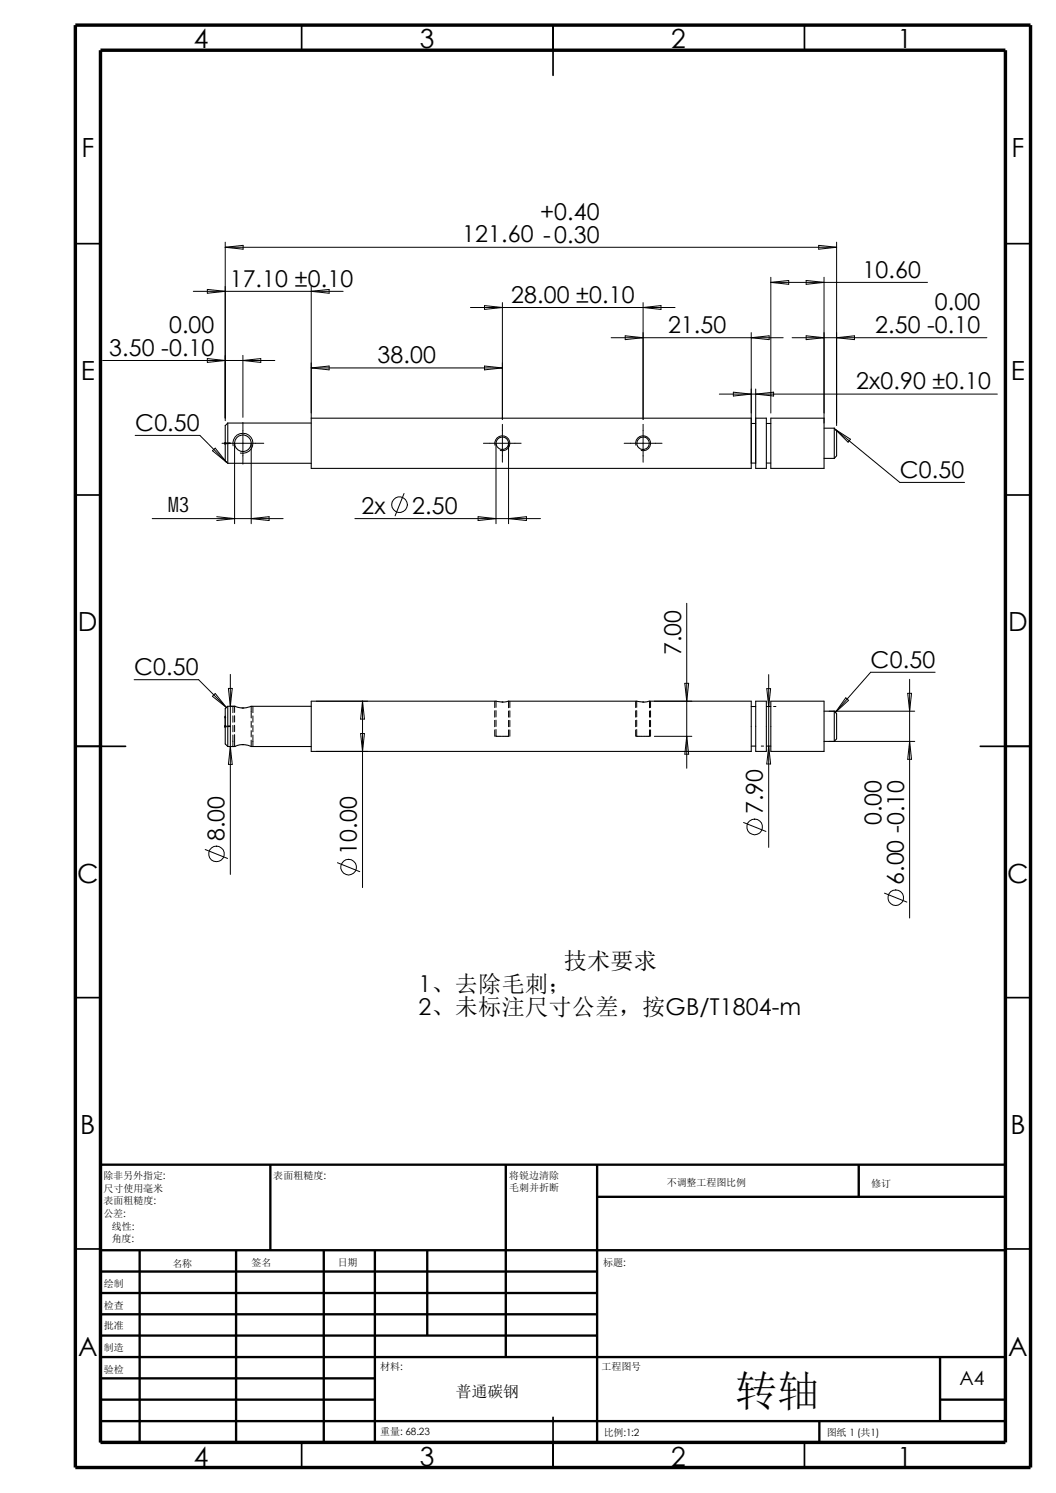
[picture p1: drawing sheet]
<svg xmlns="http://www.w3.org/2000/svg" width="210mm" height="297mm" viewBox="0 0 210 297" stroke-linecap="round" stroke-linejoin="round" font-family="sans-serif">
<g fill="none" stroke="#000" stroke-width=".34">
<path d="M60 5v5M110 5v10M160 5v5M15 48.5h5M199.9 48.5h5M15 98.5h5M199.9 98.5h5M15 148.5h10M194.9 148.5h10M15 198.5h5M199.9 198.5h5M15 248.5h5"/>
<path d="M199.9 248.5h5M60 286.9v5M110 281.9v10M160 286.9v5"/>
</g>
<g fill="none" stroke="#000" stroke-width=".47">
<path d="M53.8 231.7v17M100.6 231.7v38.3M118.7 231.7v55.2M118.7 238.1h81.2M170.8 231.7v6.4M199.9 231.7h-179.9v55.2M20 248.7h179.9M20 257.2h98.7M20 252.9h98.7M27.8 248.7v38.2M46.9 248.7v38.2M64.4 248.7v38.2"/>
<path d="M74.5 248.7v38.2M85 248.7v17M20 265.7h98.7M20 261.5h98.7M20 278.4h54.5M20 274.2h54.5M20 270h179.9M186.9 278.4h13M186.9 270v12.7M20 282.7h179.9M162.9 282.7v4.2"/>
</g>
<path d="M15 5h189.9v286.9h-189.9zM20 10h179.9v276.9h-179.9z" fill="none" stroke="#000" stroke-width=".68" stroke-linecap="butt"/>
<g fill="none" stroke="#000" stroke-width=".21">
<path d="M45.3 84.2v8M45.3 84.2l-.5 .5v7l.5 .5M45.3 92.2h16.6M45.3 84.2h16.6M61.9 83.2h87.5v10h-87.5zM149.4 92.1h.9M149.4 84.2h.9M150.3 83.2h2.1v10h-2.1zM152.4 92.1h.9M152.4 84.2h.9M153.3 83.2h10.6v10h-10.6zM163.9 91.2h2"/>
<path d="M163.9 85.2h2M165.9 85.2l.5 .5v5l-.5 .5M165.9 85.2v6M61.9 139.5h36.8a4.5 4.5 0 0 0 2.4 0h25.6a4.5 4.5 0 0 0 2.4 0h20.3v10h-87.5zM150.3 139.5h2.1v10h-2.1zM153.3 139.5h10.6v10h-10.6zM45.3 140.5v8M45.3 140.5l-.5 .5v7l.5 .5M45.3 140.5h1.4a4.1 4.1 0 0 0 3.2 0h12M45.3 148.5h1.4M46.7 148.5a4.1 4.1 0 0 1 3.2 0M49.9 148.5h12"/>
<path d="M149.4 148.4h.9M149.4 140.5h.9M152.4 148.4h.9M152.4 140.5h.9M163.9 147.5h2M163.9 141.5h2M165.9 141.5l.5 .5v5l-.5 .5M165.9 141.5v6"/>
<circle cx="48.3" cy="88.2" r="1.66"/>
<circle cx="99.9" cy="88.2" r="1.24"/>
<circle cx="127.9" cy="88.2" r="1.24"/>
</g>
<path d="M45.5 88.1l.3 .1-.3 .1zM44.8 142.5l.1 .3h-.2zM45.5 144.4l.3 .1-.3 .1z" fill="#000"/>
<g fill="none" stroke="#000" stroke-width=".2">
<path d="M38.4 58h29.8M41.2 57.6l3.6 .4-3.6 .3zM44.8 48.2v35.5M44.8 49.2l3.5-.4v.8zM44.8 49.2h121.6M61.9 58l3.5-.4v.7zM61.9 57v26.2M153.3 56.2l3.5-.4v.8zM153.3 55.2v27M153.3 56.2h31.1M160.3 55.8l3.6 .4-3.6 .4zM162.8 48.8l3.6 .4-3.6 .4z"/>
<path d="M163.9 55.2v29M166.4 48.2v36.5M20.4 71.7h34.3M41.2 71.3l3.6 .4-3.6 .4zM48.3 70.7v12.3M48.3 71.7l3.6-.4v.8zM61.9 73.2l3.5-.4v.8zM61.9 73.2h38M93.6 61.2h40.6M96.4 60.8l3.5 .4-3.5 .4zM96.4 72.8l3.5 .4-3.5 .4zM99.9 60.2v23.2"/>
<path d="M121.5 67.2h34.2M124.3 66.8l3.6 .4-3.6 .4zM127.9 60.2v23.2M127.9 61.2l3.5-.4v.8zM143 78.4h55.3M145.8 78l3.6 .4-3.6 .4zM149.4 67.2l3.6-.4v.8zM149.4 66.2v26M150.3 77.4v14.8M150.3 78.4l3.5-.4v.8zM157.5 67.2h38.8M160.3 66.8l3.6 .4-3.6 .4z"/>
<path d="M166.4 67.2l3.5-.4v.8zM26.9 86.6h12.9l5.2 5.3M42.2 89.7l.6-.5 2.2 2.7zM44.2 88.2h8.3M44.7 88.1l.3 .2M44.8 88.2h.1M44.8 88.1v.2M44.9 88.1l-.3 .2M45.5 88.1l.3 .1-.3 .1zM46.4 88.7a2.01 2.01 0 0 1 1.7-2.5 2.01 2.01 0 0 1 2.2 2.2 2.01 2.01 0 0 1-2.5 1.7M46.7 88.2v16M48.3 84v8.3"/>
<path d="M50 88.2v16M80.3 98.2l-1.7 4.4M96.1 88.2h7.5M98.4 88.6a1.5 1.5 0 0 1 1.3-1.9 1.5 1.5 0 0 1 1.7 1.6 1.5 1.5 0 0 1-1.9 1.3M98.6 88.2v16M99.9 84.4v7.5M101.1 88.2v16M124.1 88.2h7.6M126.4 88.6a1.49 1.49 0 0 1 1.4-1.9 1.49 1.49 0 0 1 1.6 1.6 1.49 1.49 0 0 1-1.9 1.3M127.9 84.4v7.5M166.1 85.4l3 2-.4 .6zM166.1 85.4l12.8 10.6h12.9"/>
<path d="M30.3 103.2h26M43.1 102.8l3.6 .4-3.6 .3M50 103.2l3.5-.4v.7zM70.6 103.2h36.9M95.1 102.8l3.5 .4-3.5 .3zM101.1 103.2l3.6-.4v.7zM26.7 135.2h12.8l5.5 5.6M42.2 138.5l.6-.5 2.2 2.8zM45.4 136.9h.8l-.4 3.6zM45.8 134.2v39.7M62.9 139.5h10.2M72.1 139.5l.4 3.5h-.8z"/>
<path d="M72.1 139.5v37.1M98.4 139.5v1.3M98.6 139.5v1.2M99.8 139.7h.2M101.1 139.5v1.3M101.4 139.5v1.3M126.4 139.5v1.3M126.6 139.5v1.2M127.8 139.7h.3M129.2 139.5v1.3M129.4 139.5v1.3M130.1 139.5h7.5"/>
<path d="M136.2 135.9h.7l-.3 3.6zM136.6 120v32.8M152.5 137h.7l-.3 3.5zM152.9 134.2v34.4M168.2 138.8l.5 .5-2.6 2.4zM180.5 137.9h.8l-.4 3.6zM180.9 135.1v47.5M186 133.7h-12.9l-7 8M44.7 144.5h1.1M44.7 144.4l.3 .3M44.8 142.5l.1 .3h-.2zM44.8 142.5v2.2"/>
<path d="M44.9 144.4l-.3 .3M45.5 144.4l.3 .1-.3 .1zM45.8 148.5l.4 3.6h-.8zM45.8 140.5h1M45.8 148.5h1M46.3 140.5v1.3M46.3 142.4v1.3M46.3 144.3v1.3M46.3 146.2v2.3M46.7 140.5v1.2M46.7 142.4v1.2M46.7 144.3v1.2"/>
<path d="M46.7 146.1v2.4M48.1 140.8h.4M48.1 148.1h.4M50 140.5v2.3M50 143.5v1.2M50 145.3v1.3M50 147.2v1.3M50.3 140.5v1.3M50.3 142.4v1.3M50.3 144.3v1.3M50.3 146.2v2.3M62.9 149.5h10.2"/>
<path d="M71.7 145.9h.8l-.4 3.6zM98.4 141.4v1.3M98.4 143.3v1.3M98.4 145.2v1.3M98.6 145.1v1.4h2.5v-1.3M98.6 141.4v1.2M98.6 143.3v1.2M101.1 141.4v1.3M101.1 143.3v1.3M101.4 141.4v1.3M101.4 143.3v1.3M101.4 145.2v1.3"/>
<path d="M126.4 141.4v1.3M126.4 143.3v1.3M126.4 145.2v1.3M126.6 145.1v1.4h2.5M126.6 141.4v1.2M126.6 143.3v1.2M129.2 141.4v1.3M129.2 143.3v1.3M129.2 145.2v1.3M129.4 141.4v1.3M129.4 143.3v1.3M129.4 145.2v1.3"/>
<path d="M130.1 146.5h7.5M136.6 146.5l.3 3.5h-.7zM151.4 148.4h.4M152.9 148.4l.3 3.6h-.7zM153.8 140.5h.5M164.9 147.5h17M164.9 141.5h17M180.9 147.5l.4 3.5h-.8zM40.8 169l4.5 1.8M67.1 171.6l4.4 1.8M147.9 163.6l4.4 1.8M175.9 177.7l4.4 1.8"/>
<circle cx="34.3" cy="100.4" r="1.56"/>
<circle cx="79.5" cy="100.4" r="1.56"/>
<circle cx="43.1" cy="169.9" r="1.56"/>
<circle cx="69.3" cy="172.5" r="1.56"/>
<circle cx="150.1" cy="164.5" r="1.56"/>
<circle cx="178.1" cy="178.6" r="1.56"/>
</g>
<g fill="#fff" stroke="#fff" stroke-width=".35">
<path d="M32.4 99.1h4.3v2.5h-4.3z"/>
<path d="M31.2 97.8h5.8v4.8h-5.8z"/>
</g>
<text font-size="8.4" x="146.2" y="279.7">转轴</text>
<g font-size="5.2">
<text x="38.5" y="9.6">4</text>
<text x="83.5" y="9.6">3</text>
<text x="133.5" y="9.6">2</text>
<text x="178.5" y="9.6">1</text>
<text x="16.2" y="31.3">F</text>
<text x="201.2" y="31.3">F</text>
<text x="16" y="75.6">E</text>
<text x="201" y="75.6">E</text>
<text x="15.5" y="125.6">D</text>
<text x="200.5" y="125.6">D</text>
<text x="15.3" y="175.6">C</text>
<text x="200.3" y="175.6">C</text>
<text x="16" y="225.6">B</text>
<text x="201" y="225.6">B</text>
<text x="15.5" y="269.8">A</text>
<text x="200.5" y="269.8">A</text>
<text x="38.5" y="291.5">4</text>
<text x="83.5" y="291.5">3</text>
<text x="133.5" y="291.5">2</text>
<text x="178.5" y="291.5">1</text>
</g>
<g font-size="4.6">
<text x="107.4" y="43.7">+0.40</text>
<text x="91.9" y="48.2">121.60 -0.30</text>
<text x="45.7" y="57">17.10 ±0.10</text>
<text x="171.5" y="55.2">10.60</text>
<text x="101.6" y="60.2">28.00 ±0.10</text>
<text x="185.9" y="61.7">0.00</text>
<text x="21.7" y="70.7">3.50 -0.10</text>
<text x="33.6" y="66.3">0.00</text>
<text x="132.8" y="66.3">21.50</text>
<text x="174" y="66.2">2.50 -0.10</text>
<text x="75.1" y="72.3">38.00</text>
<text x="170.3" y="77.5">2x0.90 ±0.10</text>
<text x="26.9" y="85.7">C0.50</text>
<text x="178.9" y="95">C0.50</text>
<text x="71.9" y="102.2">2x</text>
<text x="82" y="102.2">2.50</text>
<text x="135.5" y="130.3" transform="rotate(-90 135.5 130.3)">7.00</text>
<text x="26.7" y="134.3">C0.50</text>
<text x="173.1" y="132.8">C0.50</text>
<text x="44.7" y="167.4" transform="rotate(-90 44.7 167.4)">8.00</text>
<text x="151.7" y="162" transform="rotate(-90 151.7 162)">7.90</text>
<text x="175.3" y="164.2" transform="rotate(-90 175.3 164.2)">0.00</text>
<text x="71" y="170" transform="rotate(-90 71 170)">10.00</text>
<text x="179.7" y="176.1" transform="rotate(-90 179.7 176.1)">6.00 -0.10</text>
<text x="83.2" y="197.3">1、去除毛刺；</text>
<text x="112.1" y="192.8">技术要求</text>
<text x="83.2" y="201.8">2、未标注尺寸公差，按GB/T1804-m</text>
</g>
<text font-size="4.2" x="33.5" y="101.9">M3</text>
<text font-size="3.9" x="190.8" y="275.5">A4</text>
<text font-size="3.1" x="90.7" y="277.9">普通碳钢</text>
<g font-size="2">
<text x="20.6" y="234.6">除非另外指定:</text>
<text x="20.6" y="237.1">尺寸使用毫米</text>
<text x="20.6" y="239.6">表面粗糙度:</text>
<text x="54.4" y="234.6">表面粗糙度:</text>
<text x="101.3" y="234.5">将锐边清除</text>
<text x="101.3" y="237">毛刺并折断</text>
<text x="132.6" y="236">不调整工程图比例</text>
<text x="173.3" y="236.2">修订</text>
<text x="20.6" y="242.1">公差:</text>
<text x="22.2" y="244.6">线性:</text>
<text x="22.2" y="247.1">角度:</text>
<text x="50" y="251.9">签名</text>
<text x="67.2" y="251.9">日期</text>
<text x="119.9" y="251.9">标题:</text>
<text x="20.7" y="256.1">绘制</text>
<text x="34.3" y="252">名称</text>
<text x="20.6" y="260.4">检查</text>
<text x="20.6" y="264.3">批准</text>
<text x="20.7" y="268.8">制造</text>
<text x="20.7" y="273.1">验检</text>
<text x="75.6" y="272.5">材料:</text>
<text x="119.6" y="272.5">工程图号</text>
<text x="75.6" y="285.5">重量: 68.23</text>
<text x="120.1" y="285.6">比例:1:2</text>
<text x="164.4" y="285.6">图纸 1 (共1)</text>
</g>
</svg>
